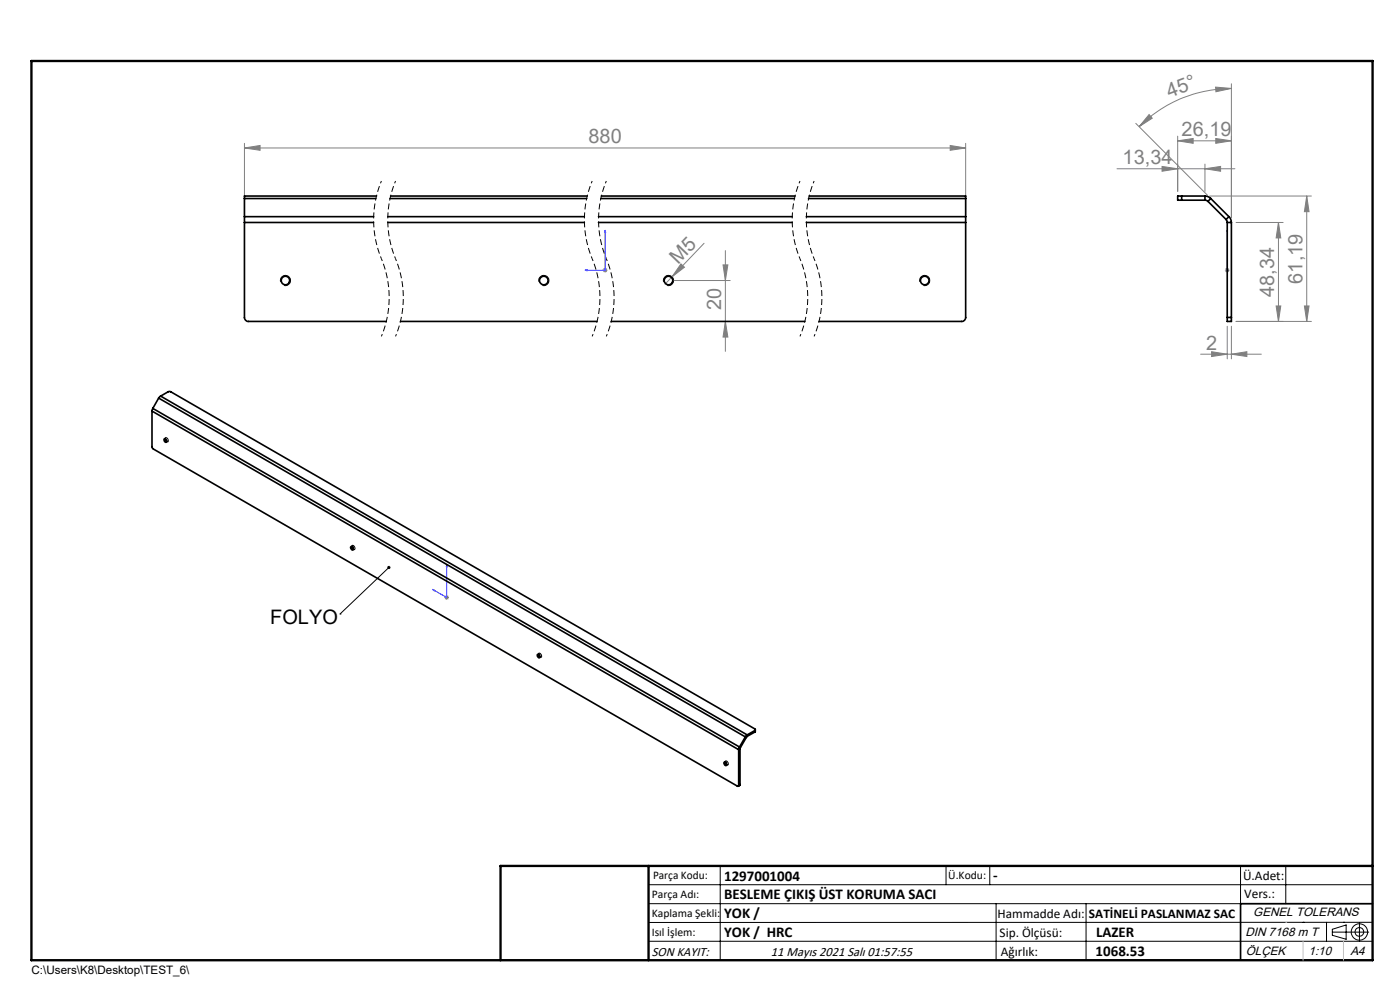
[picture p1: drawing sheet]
<svg xmlns="http://www.w3.org/2000/svg" width="297mm" height="210mm" viewBox="0 0 297 210" stroke-linecap="round" stroke-linejoin="round" font-family="sans-serif">
<path d="M80.9 38.4a21.4 21.4 0 0 0 0 16.5M83.9 38.4a21.4 21.4 0 0 0 0 16.5M125.6 38.4a21.4 21.4 0 0 0 0 16.5M128.6 38.4a21.4 21.4 0 0 0 0 16.5M169.7 38.4a21.4 21.4 0 0 0 0 16.5M172.7 38.4a21.4 21.4 0 0 0 0 16.5M80.9 54.9a21.4 21.4 0 0 1 0 16.5M83.9 54.9a21.4 21.4 0 0 1 0 16.5M125.6 54.9a21.4 21.4 0 0 1 0 16.5M128.6 54.9a21.4 21.4 0 0 1 0 16.5M169.7 54.9a21.4 21.4 0 0 1 0 16.5M172.7 54.9a21.4 21.4 0 0 1 0 16.5" fill="none" stroke="#000" stroke-width=".21" stroke-dasharray="1.3 .6" stroke-dashoffset=".8" stroke-linecap="butt"/>
<g fill="none" stroke="#000" stroke-width=".21">
<path d="M59.5 59.8a1.09 1.09 0 0 1 1-1.4 1.09 1.09 0 0 1 1.2 1.2 1.09 1.09 0 0 1-1.4 1M114.3 59.8a1.09 1.09 0 0 1 1-1.4 1.09 1.09 0 0 1 1.2 1.2 1.09 1.09 0 0 1-1.4 1M140.8 59.8a1.09 1.09 0 0 1 .9-1.4 1.09 1.09 0 0 1 1.2 1.2 1.09 1.09 0 0 1-1.4 1M195.1 59.8a1.09 1.09 0 0 1 1-1.4 1.09 1.09 0 0 1 1.2 1.2 1.09 1.09 0 0 1-1.4 1M35 92.9a.47 .47 0 0 1 .6 .2 .47 .47 0 0 1-.1 .6l-.4-.3zM74.7 115.7a.49 .49 0 0 1 .5 .3 .49 .49 0 0 1-.1 .6l-.5-.4zM72.1 130.2h.1M82.5 120.4l-10.4 9.8M114.2 138.6a.47 .47 0 0 1 .6 .2 .47 .47 0 0 1-.1 .6l-.4-.3zM153.8 161.5a.45 .45 0 0 1 .6 .2 .45 .45 0 0 1-.2 .6l-.4-.4zM137.6 187.7h153.6M137.6 191.7h153.6"/>
<path d="M137.6 199.7h153.6M152.8 183.7v20M200.7 183.7v4M210 183.7v4M211.3 191.7v12M230.4 191.7v12M263.2 183.7v20M272.8 183.7v8M276.4 195.6h.1M281.4 195.6v4.1M282.6 197.7h7.8M282.6 197.1l3-.9v3l-3-.8z"/>
<path d="M285 195.6h.1M288.4 195.8v3.8M291.2 195.6l-153.6 .1"/>
<circle cx="288.4" cy="197.7" r="1.74"/>
<circle cx="288.4" cy="197.7" r=".93"/>
</g>
<path d="M124.1 57.3l.4-.1v.2zM128.4 48.9l.1 .4h-.2zM128.4 48.9v8.4h-4.3M260.3 57.2v.2zM260.3 48.9v.4v-.4M260.3 57.3h.1M260.3 48.9v8.4M94.8 119.8v6.9l-3-1.7M94.8 119.8v.4l-.1-.1zM91.8 125l.3 .1v.2z" fill="none" stroke="#00f" stroke-width=".21"/>
<g fill="none" stroke="#808080" stroke-width=".21">
<path d="M257.9 18.5l3.3 .3-3.2 .7zM261.2 18.8a27.7 27.7 0 0 0-19.5 8.1M261.2 17.8v28.4M51.9 31.4l3.3-.5v1zM51.9 30.4v15.8M51.9 31.4h153M201.6 30.9l3.3 .5-3.3 .5zM204.9 30.4v15.8M237 35.8h25M240.9 26.2l15.3 15.2M243.8 24.3l.6 .8-2.7 1.8zM246.5 35.3l3.3 .5-3.3 .5z"/>
<path d="M249.8 29.9l3.3-.5v1zM249.8 28.9v11.7M249.8 29.9h11.4M255.6 35.8l3.3-.5v1zM255.6 34.8v5.8M257.9 29.4l3.3 .5-3.3 .5zM127.8 57.3h1.1M128 57l.7 .7M128.4 56.8v1M128.7 57l-.7 .7M142.8 59.5h12.1M144.5 56l.7 .7-2.6 2z"/>
<path d="M149.4 51.6l-8.3 8.7M153.4 56.2h1l-.5 3.3zM153.9 53.2v21.3M256.6 41.6h21.6M259.9 57.3h.9M260 57l.7 .7M260.3 56.8v1M260.7 57l-.7 .7M262.2 47.2h10M271.2 47.2l.5 3.3h-1zM271.2 47.2v21M277.2 41.6l.5 3.3h-1z"/>
<path d="M277.2 41.6v26.6M153.9 68.2l.5 3.3h-1zM254.7 75.1h12.9M257 74.6l3.3 .5-3.3 .5zM260.3 69.2v6.9M261.2 75.1l3.3-.5v1zM261.2 69.2v6.9M262.2 68.2h16M270.7 64.9h1l-.5 3.3zM276.7 64.9h1l-.5 3.3zM94.3 126.7h1M94.4 126.4l.7 .7"/>
<path d="M94.8 126.3v.9M95.1 126.4l-.7 .7"/>
</g>
<path d="M106.2 203.7h185" fill="none" stroke="#000" stroke-width=".25"/>
<path d="M291.2 191.7h-28v12" fill="none" stroke="#000" stroke-width=".35"/>
<path d="M6.7 12.9h284.5v190.8h-284.5zM137.6 183.7v20M291.2 183.7h-185v20" fill="none" stroke="#000" stroke-width=".5"/>
<path d="M272.8 195.6h.1M276.4 199.7v4M285 199.7v4" fill="none" stroke="#c0c0c0" stroke-width=".21"/>
<g fill="#00f">
<path d="M124.1 57.3l.4 .1v-.2zM128.4 48.9l-.1 .4h.2z"/>
<path d="M260.3 57.2v.2zM260.3 48.9v.4z"/>
<path d="M91.8 125l.3 .3v-.2zM94.8 119.8l-.1 .3 .1 .1z"/>
</g>
<g fill="#808080">
<path d="M144.5 56l.7 .7-2.6 2z"/>
<path d="M201.6 30.9l3.3 .5-3.3 .5zM51.9 31.4l3.3-.5v1z"/>
<path d="M257.9 18.5l3.3 .3-3.2 .7zM243.8 24.3l.6 .8-2.7 1.8z"/>
<path d="M276.7 64.9h1l-.5 3.3zM277.2 41.6l.5 3.3h-1z"/>
<path d="M270.7 64.9h1l-.5 3.3zM271.2 47.2l.5 3.3h-1z"/>
<path d="M153.4 56.2h1l-.5 3.3zM153.9 68.2l.5 3.3h-1z"/>
<path d="M246.5 35.3l3.3 .5-3.3 .5zM255.6 35.8l3.3-.5v1z"/>
<path d="M257 74.6l3.3 .5-3.3 .5zM261.2 75.1l3.3-.5v1zM249.8 29.9l3.3-.5v1zM257.9 29.4l3.3 .5-3.3 .5z"/>
</g>
<path d="M82.3 120.1h.4l-.2 .3 .2-.3a.34 .34 0 0 1 0 .5 .34 .34 0 0 1-.5 0 .34 .34 0 0 1 .1-.5z" fill="#000"/>
<g fill="none" stroke="#000" stroke-width=".35">
<path d="M51.9 47.2v20.1a.84 .84 0 0 0 .8 .9h29.3M51.9 46v1.2M51.9 47.2h27.3M51.9 46h27.4M51.9 42.1h27.8M51.9 42.1v3.9M79.9 41.6h-28v.5M82.3 47.2h41.7M82.3 46h41.7M82.7 42.1h41.8M82.9 41.6h41.7M127 47.2h41.1"/>
<path d="M127 46h41.1M127.5 42.1h41M127.6 41.6h41.1M171.1 47.2h33.8M171.1 46h33.8M171.5 42.1h33.4M171.7 41.6h33.2v.5M204.9 47.2v20.1a.84 .84 0 0 1-.9 .9h-30.3M204.9 46v1.2M204.9 42.1v3.9M250.7 41.6h-.9v.9h.9M250.7 41.6h4.9"/>
<path d="M250.7 41.6v.9M250.7 42.5h4.9M255.6 41.6l.7 .1 .6 .4M255.6 42.5l.7 .2M255.6 41.6v.9M256.3 42.7l3.8 3.9M256.9 42.1l3.8 3.9M256.9 42.1l-.6 .6M260.1 46.6l.2 .6M260.3 47.2h.9M260.3 47.2v20.1M260.7 46l.3 .3 .2 .9"/>
<path d="M260.7 46l-.6 .6M261.2 47.2v20.1M84.9 68.2h41.7M129.6 68.2h41.1M260.3 67.3v.9h.9v-.9M260.3 67.3h.9M32.2 87.2v7.6l.3 .4 124 71.6 .2-.2M32.2 87.2l124.5 71.8M32.4 86.6l-.2 .6M32.4 86.6l124.5 71.9M33.7 84.4l-1.3 2.2M33.7 84.4l124.4 71.9"/>
<path d="M34.1 84l-.4 .4M34.1 84l1.6-.9h.5l123.9 71.5v.4M34.1 84l124.4 71.9M34.9 93.1a.37 .37 0 0 1 .4 .2 .37 .37 0 0 1-.2 .5l-.2-.3zM35.1 93.1l.3 .5M74.4 116a.39 .39 0 0 1 .5 .2 .39 .39 0 0 1-.1 .5l-.3-.3zM74.6 115.9h.1M74.6 115.9l.4 .6M114 138.9a.39 .39 0 0 1 .5 .1 .39 .39 0 0 1-.1 .6l-.3-.3zM114.3 138.8h.1M114.3 138.8l.3 .5M156.7 159v7.6"/>
<path d="M156.9 158.5l-.2 .5M156.9 158.5l.2 .1M157 158.8l-.3 .2M157 158.8v7.6M157.1 158.6l-.1 .2M158.1 156.3l-1.2 2.2M158.1 156.3l.2 .1M158.3 156.4l-1.2 2.2M158.5 155.9l-.4 .4M158.5 156.2l-.2 .2M158.5 155.9v.3M160.1 155l-1.6 .9"/>
<path d="M160.1 155v.3M160.1 155.3l-1.6 .9M160.2 154.8l-.1 .5M153.6 161.7a.39 .39 0 0 1 .5 .2 .39 .39 0 0 1-.1 .5l-.3-.1zM153.8 161.7h.1M153.8 161.7l.4 .5M157 166.4l-.4 .4M157 166.4l-.3 .2"/>
<circle cx="60.6" cy="59.5" r=".91"/>
<circle cx="115.4" cy="59.5" r=".92"/>
<circle cx="141.8" cy="59.5" r=".92"/>
<circle cx="196.2" cy="59.5" r=".92"/>
</g>
<g font-size="4.2" fill="#808080">
<text x="248.1" y="20.8" transform="rotate(-21 248.1 20.8)">45°</text>
<text x="250.7" y="28.9">26,19</text>
<text x="124.8" y="30.4">880</text>
<text x="238.2" y="34.8">13,34</text>
<text x="143.9" y="56.1" transform="rotate(-46 143.9 56.1)">M5</text>
<text x="153" y="65.7" transform="rotate(-90 153 65.7)">20</text>
<text x="270.3" y="63" transform="rotate(-90 270.3 63)">48,34</text>
<text x="276.3" y="60.2" transform="rotate(-90 276.3 60.2)">61,19</text>
<text x="255.9" y="74.2">2</text>
</g>
<text font-size="4.2" x="57.3" y="132.3">FOLYO</text>
<g font-size="3.2">
<text x="153.6" y="186.8">1297001004</text>
<text x="153.6" y="190.8">BESLEME ÇIKIŞ ÜST KORUMA SACI</text>
<text x="210.7" y="186.6">-</text>
<text x="153.6" y="194.8">YOK /</text>
<text x="153.6" y="198.8">YOK / HRC</text>
<text x="232.4" y="202.8">1068.53</text>
<text x="232.5" y="198.8">LAZER</text>
</g>
<g font-size="2.8">
<text x="263.7" y="186.7">Ü.Adet:</text>
<text x="263.9" y="190.5">Vers.:</text>
<text x="211.6" y="194.8">Hammadde Adı:</text>
<text x="231" y="194.8">SATİNELİ PASLANMAZ SAC</text>
<text x="138.3" y="202.8">SON KAYIT:</text>
<text x="163.6" y="202.8">11 Mayıs 2021 Salı 01:57:55</text>
<text x="212.1" y="198.7">Sip. Ölçüsü:</text>
<text x="212.3" y="202.7">Ağırlık:</text>
</g>
<g font-size="2.6">
<text x="265.9" y="194.4">GENEL TOLERANS</text>
<text x="264.2" y="198.5">DIN 7168 m T</text>
<text x="264.3" y="202.6">ÖLÇEK</text>
<text x="277.6" y="202.6">1:10</text>
<text x="286.5" y="202.6">A4</text>
</g>
<g font-size="2.5">
<text x="138.3" y="190.5">Parça Adı:</text>
<text x="138.5" y="186.5">Parça Kodu:</text>
<text x="201.2" y="186.5">Ü.Kodu:</text>
<text x="138.3" y="194.5">Kaplama Şekli:</text>
<text x="138.3" y="198.6">Isıl İşlem:</text>
<text x="6.7" y="206.7">C:\Users\K8\Desktop\TEST_6\</text>
</g>
</svg>
